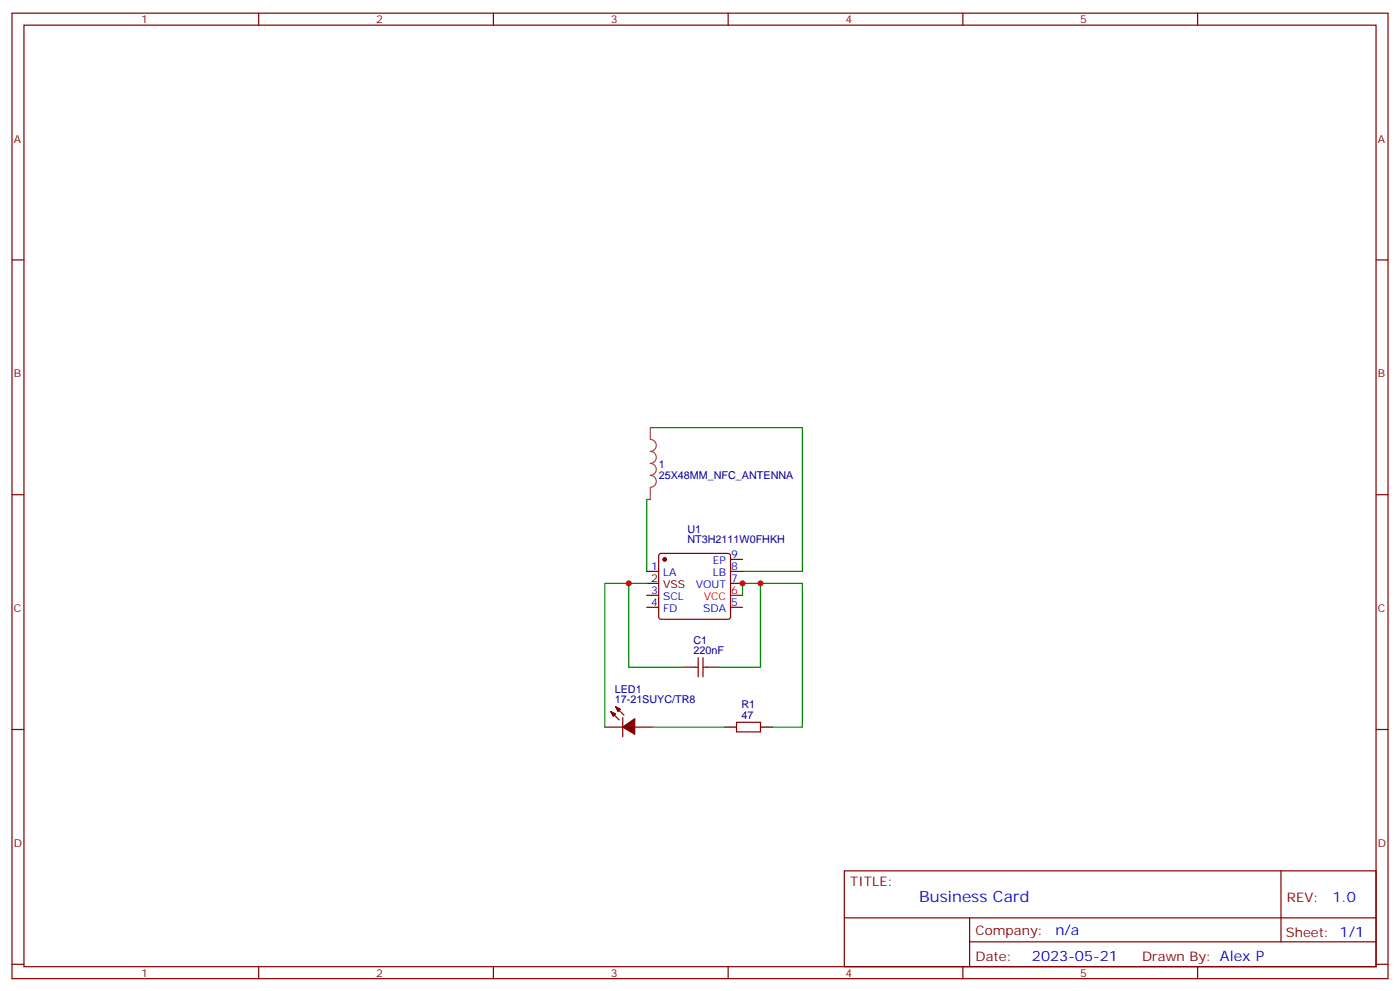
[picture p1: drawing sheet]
<svg xmlns="http://www.w3.org/2000/svg" width="412mm" height="292mm" viewBox="0 0 412 292" stroke-linecap="round" stroke-linejoin="round" font-family="sans-serif">
<g fill="none" stroke="#870000" stroke-width=".35">
<path d="M3.5 3.9h405.4v284.3h-405.4zM7.1 7.4h398.2v277.3h-398.2zM76.2 3.9v3.5M145.3 3.9v3.5M214.5 3.9v3.5M283.6 3.9v3.5M352.8 3.9v3.5M3.5 76.6h3.6M405.3 76.6h3.6M3.5 145.7h3.6M405.3 145.7h3.6M190.5 168.3h3.5"/>
<path d="M190.5 178.9h3.5M190.5 175.3h3.5M194.3 163.2l.4-.2h19.8l.5 .2 .2 .5v18l-.2 .5-.5 .2h-19.8l-.5-.2-.2-.5v-18zM215.2 164.7h3.5M215.2 168.3h3.5M215.2 171.8h3.5M215.2 178.9h3.5M204.6 196.5h1.1M205.7 193.7v5.6M207.1 193.7v5.6M207.1 196.5h1M3.5 214.8h3.6"/>
<path d="M178.2 214.1h5.2M179.9 209.5l2.5 2.5M181.3 208.1l2.5 2.5M183.4 211.3v5.7M187 214.1h5.3M217 212.7h7v2.8h-7zM405.3 214.8h3.6M248.7 256.5h156.6v28.2h-156.6zM377.3 256.5v20.9M248.7 270.3h156.5M285.6 277.4h119.6M285.6 270.3v14.1"/>
<path d="M3.5 284h3.6M76.2 284.7v3.5M145.3 284.7v3.5M214.5 284.7v3.5M283.6 284.7v3.5M352.8 284.7v3.5M405.3 284h3.6"/>
</g>
<path d="M191.6 125.9v3.5a1.76 1.76 0 0 1 1.7 1.8 1.76 1.76 0 0 1-1.7 1.7 1.76 1.76 0 0 1 1.7 1.8 1.76 1.76 0 0 1-1.7 1.8 1.76 1.76 0 0 1 1.7 1.7 1.76 1.76 0 0 1-1.7 1.8 1.76 1.76 0 0 1 1.7 1.8 1.76 1.76 0 0 1-1.7 1.7M191.6 143.6v3.5" fill="none" stroke="#a64a4a" stroke-width=".35"/>
<path d="M191.6 125.9h44.8v42.4h-17.7M191.6 147.1h-1.1v21.2M185.2 171.8h-7v42.3M190.5 171.8h-5.3v24.7h15.9M218.7 175.3v-3.5h5.3v24.7h-12.3M224 171.8h12.4v42.3h-8.9M192.3 214.1h21.1" fill="none" stroke="#008700" stroke-width=".35"/>
<path d="M190.5 171.8h3.5M201.1 196.5h3.5M208.1 196.5h3.6M213.4 214.1h3.6M224 214.1h3.5" fill="none" stroke="#000" stroke-width=".35"/>
<g fill="#870000" stroke="#870000" stroke-width=".35">
<path d="M179.9 209.5l1.4 .8-.7 .7z"/>
<path d="M181.3 208.1l1.4 .7-.7 .7z"/>
<path d="M183.4 214.1l3.6-2.4v4.6z"/>
<circle cx="195.8" cy="164.7" r=".53"/>
</g>
<path d="M215.2 175.3h3.5" fill="none" stroke="#f00" stroke-width=".35"/>
<g fill="#c00">
<circle cx="224" cy="171.8" r=".88"/>
<circle cx="185.2" cy="171.8" r=".88"/>
<circle cx="218.7" cy="171.8" r=".88"/>
</g>
<text font-size="4.6" fill="#00f" x="270.8" y="265.5">Business Card</text>
<g font-size="4.2" fill="#00f">
<text x="392.5" y="265.7">1.0</text>
<text x="310.9" y="275.3">n/a</text>
<text x="304" y="283.1">2023-05-21</text>
</g>
<g font-size="3.9" fill="#800">
<text x="250.5" y="261.1">TITLE:</text>
<text x="379.1" y="265.7">REV:</text>
<text x="287.4" y="275.3">Company:</text>
<text x="378.7" y="275.9">Sheet: 1/1</text>
<text x="287.4" y="282.9">Date:</text>
<text x="336.4" y="283">Drawn By: Alex P</text>
</g>
<g font-size="3.2" fill="#800">
<text x="41.6" y="6.9">1</text>
<text x="110.8" y="6.9">2</text>
<text x="179.9" y="6.9">3</text>
<text x="249.1" y="6.9">4</text>
<text x="318.2" y="6.9">5</text>
<text x="4.1" y="42">A</text>
<text x="405.9" y="42">A</text>
<text x="4.1" y="111.1">B</text>
<text x="405.9" y="111.1">B</text>
<text x="4.1" y="180.3">C</text>
<text x="405.9" y="180.3">C</text>
<text x="4.1" y="249.4">D</text>
<text x="405.9" y="249.4">D</text>
<text x="41.6" y="287.7">1</text>
<text x="110.8" y="287.7">2</text>
<text x="179.9" y="287.7">3</text>
<text x="249.1" y="287.7">4</text>
<text x="318.2" y="287.7">5</text>
</g>
<g font-size="3.2" fill="#000080">
<text x="194" y="137.7">1</text>
<text x="194" y="141">25X48MM_NFC_ANTENNA</text>
<text x="202.5" y="160">NT3H2111W0FHKH</text>
<text x="202.5" y="156.9">U1</text>
<text x="204.3" y="189.6">C1</text>
<text x="204.3" y="192.6">220nF</text>
<text x="181.1" y="207.1">17-21SUYC/TR8</text>
<text x="181.1" y="204">LED1</text>
<text x="218.4" y="208.6">R1</text>
<text x="218.4" y="211.7">47</text>
</g>
<g font-size="3.2" fill="#00f">
<text x="191.8" y="167.9">1</text>
<text x="210" y="166.2">EP</text>
<text x="215.4" y="164.4">9</text>
<text x="215.4" y="167.9">8</text>
<text x="195.3" y="169.7">LA</text>
<text x="204.9" y="173.2">VOUT</text>
<text x="209.9" y="169.7">LB</text>
<text x="215.4" y="171.4">7</text>
<text x="191.8" y="178.5">4</text>
<text x="191.8" y="175">3</text>
<text x="195.3" y="176.7">SCL</text>
<text x="215.4" y="178.5">5</text>
<text x="195.3" y="180.3">FD</text>
<text x="207.1" y="180.3">SDA</text>
</g>
<g font-size="3.2">
<text x="191.8" y="171.4">2</text>
<text x="195.3" y="173.2">VSS</text>
</g>
<g font-size="3.2" fill="#f00">
<text x="207.3" y="176.7">VCC</text>
<text x="215.4" y="175">6</text>
</g>
</svg>
